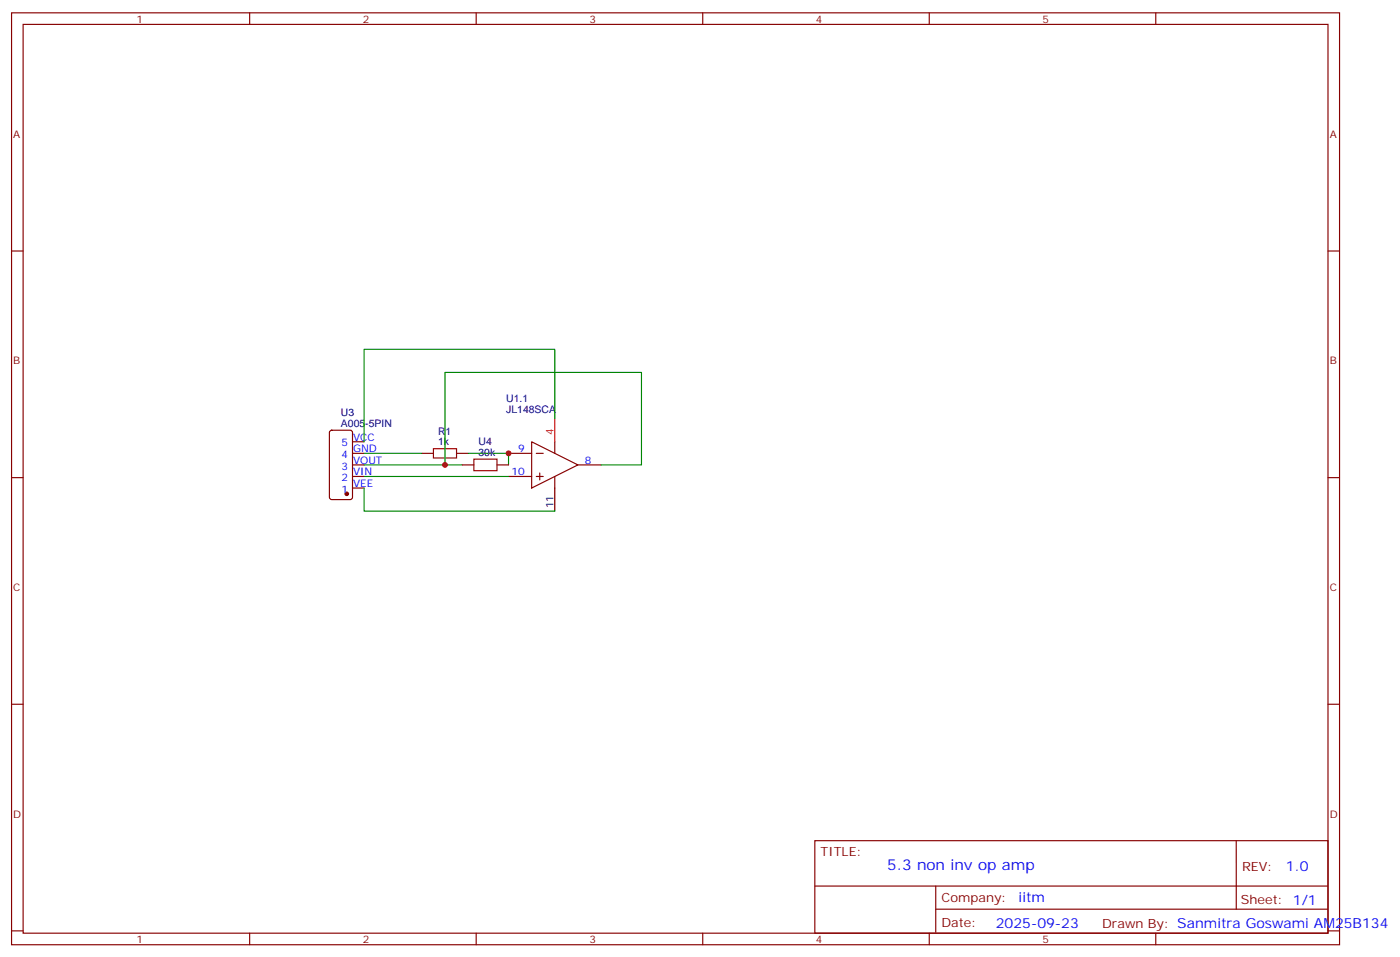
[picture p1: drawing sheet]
<svg xmlns="http://www.w3.org/2000/svg" width="427mm" height="292mm" viewBox="0 0 427 292" stroke-linecap="round" stroke-linejoin="round" font-family="sans-serif">
<g fill="none" stroke="#870000" stroke-width=".35">
<path d="M3.5 3.9h405.4v284.4h-405.4zM7.1 7.4h398.2v277.3h-398.2zM76.2 3.9v3.5M145.3 3.9v3.5M214.5 3.9v3.5M283.6 3.9v3.5M352.8 3.9v3.5M3.5 76.6h3.6M405.3 76.6h3.6M100.8 131.5l.4-.2h5.7l.6 .4 .1 20-.5 .7h-5.9l-.6-.4-.1-20zM107.6 138.3h3.5M107.6 134.8h3.5"/>
<path d="M128.8 138.3h3.5M139.3 138.3h3.6M155.2 138.3h7.1M162.3 134.8l14.1 7.1-14.1 7zM163.7 138.3h2.1M169.3 134.8v3.5M3.5 145.7h3.6M107.6 145.4h3.5M107.6 141.9h3.5M107.6 148.9h3.5M141.1 141.9h3.5M151.7 141.9h3.5"/>
<path d="M155.2 145.4h7.1M163.7 145.4h2.1M164.7 144.3v2.1M169.3 145.4v3.5M176.4 141.9h7M405.3 145.7h3.6M3.5 214.9h3.6M405.3 214.9h3.6M248.7 256.5h156.6v28.2h-156.6zM377.3 256.5v20.9M248.7 270.4h156.5M285.6 277.4h119.6"/>
<path d="M285.6 270.4v14.1M3.5 284h3.6M76.2 284.7v3.6M145.3 284.7v3.6M214.5 284.7v3.6M283.6 284.7v3.6M352.8 284.7v3.6M405.3 284h3.6"/>
</g>
<path d="M169.3 148.9v7.1" fill="none" stroke="#000" stroke-width=".35"/>
<path d="M169.3 127.7v7.1" fill="none" stroke="#f00" stroke-width=".35"/>
<path d="M132.3 136.9h7v2.8h-7zM144.6 140.1h7.1v3.5h-7.1z" fill="none" stroke="#a10000" stroke-width=".35"/>
<path d="M111.1 138.3h17.7M142.9 138.3h12.3v3.6M169.3 127.7v-21.1h-58.2v28.2M111.1 141.9h24.7v-28.3h60v28.3h-12.4M111.1 148.9v7.1h58.2M111.1 145.4h44.1M135.8 141.9h5.3" fill="none" stroke="#008700" stroke-width=".35"/>
<circle cx="105.8" cy="150.7" r=".53" fill="#870000" stroke="#870000" stroke-width=".35"/>
<g fill="#c00">
<circle cx="135.8" cy="141.9" r=".88"/>
<circle cx="155.2" cy="138.3" r=".88"/>
</g>
<text font-size="4.6" fill="#00f" x="270.8" y="265.5">5.3 non inv op amp</text>
<g font-size="4.2" fill="#00f">
<text x="392.5" y="265.8">1.0</text>
<text x="310.9" y="275.3">iitm</text>
<text x="304" y="283.1">2025-09-23</text>
</g>
<g font-size="3.9" fill="#800">
<text x="250.5" y="261.1">TITLE:</text>
<text x="379.1" y="265.8">REV:</text>
<text x="287.4" y="275.3">Company:</text>
<text x="378.7" y="275.9">Sheet: 1/1</text>
<text x="287.4" y="283">Date:</text>
<text x="336.4" y="283.1">Drawn By: Sanmitra Goswami AM25B134</text>
</g>
<g font-size="3.2" fill="#800">
<text x="41.6" y="6.9">1</text>
<text x="110.8" y="6.9">2</text>
<text x="179.9" y="6.9">3</text>
<text x="249.1" y="6.9">4</text>
<text x="318.2" y="6.9">5</text>
<text x="4.1" y="42">A</text>
<text x="405.9" y="42">A</text>
<text x="4.1" y="111.2">B</text>
<text x="405.9" y="111.2">B</text>
<text x="4.1" y="180.3">C</text>
<text x="405.9" y="180.3">C</text>
<text x="4.1" y="249.4">D</text>
<text x="405.9" y="249.4">D</text>
<text x="41.6" y="287.7">1</text>
<text x="110.8" y="287.7">2</text>
<text x="179.9" y="287.7">3</text>
<text x="249.1" y="287.7">4</text>
<text x="318.2" y="287.7">5</text>
</g>
<g font-size="3.2" fill="#000080">
<text x="154.5" y="126">JL148SCA</text>
<text x="154.5" y="122.8">U1.1</text>
<text x="104.1" y="130.2">A005-5PIN</text>
<text x="104.1" y="127">U3</text>
<text x="133.7" y="135.9">1k</text>
<text x="133.7" y="132.7">R1</text>
<text x="146.1" y="135.9">U4</text>
<text x="146.1" y="139">30k</text>
</g>
<g font-size="3.2" fill="#00f">
<text x="104.3" y="136.2">5</text>
<text x="107.8" y="138">GND</text>
<text x="107.8" y="134.4">VCC</text>
<text x="158.1" y="138">9</text>
<text x="104.3" y="143.3">3</text>
<text x="104.3" y="139.7">4</text>
<text x="107.8" y="141.5">VOUT</text>
<text x="178.5" y="141.5">8</text>
<text x="104.3" y="146.8">2</text>
<text x="107.8" y="148.6">VEE</text>
<text x="107.8" y="145">VIN</text>
<text x="156.1" y="145">10</text>
<text x="104.3" y="150.3">1</text>
</g>
<text font-size="3.2" fill="#f00" x="169" y="132.7" transform="rotate(-90 169 132.7)">4</text>
<text font-size="3.2" x="169" y="155.1" transform="rotate(-90 169 155.1)">11</text>
</svg>
